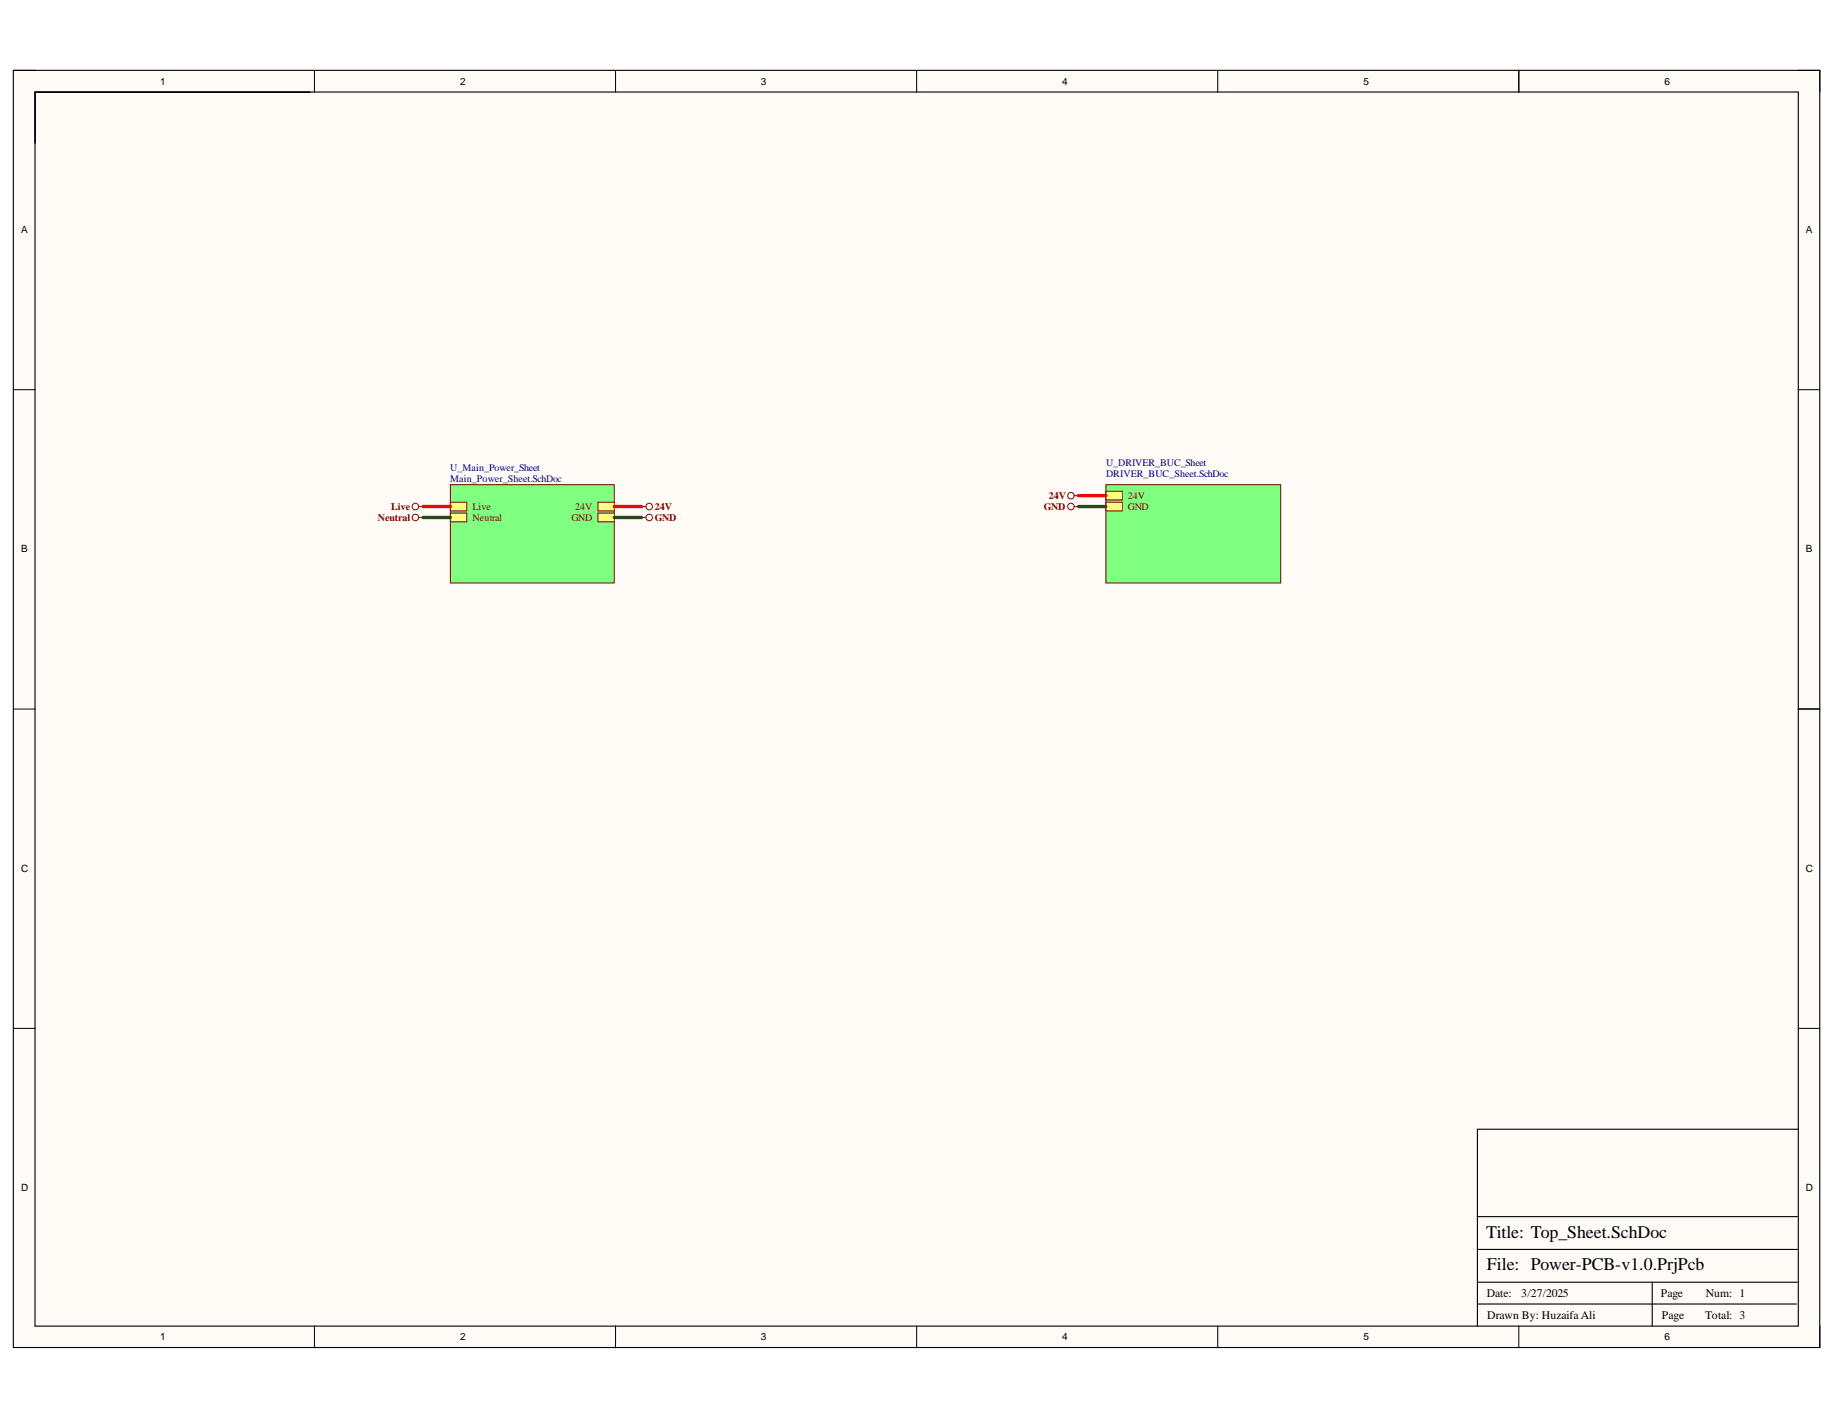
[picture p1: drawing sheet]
<svg xmlns="http://www.w3.org/2000/svg" width="279mm" height="216mm" viewBox="0 0 279 216" stroke-linecap="round" stroke-linejoin="round" font-family="sans-serif">
<g fill="#fffcf8">
<path d="M2 10.7h275v194.4h-275z" fill-rule="evenodd"/>
<path d="M5.4 14h268.2v187.7h-268.2z" fill-rule="evenodd"/>
</g>
<g fill="none" stroke="#000" stroke-width=".15">
<path d="M2 10.7h3.4M47.9 10.7v3.3M93.7 10.7v3.3M139.5 10.7v3.3M185.3 10.7v3.3M231.1 10.7v3.3M273.6 10.7h3.4v3.3M2 59.3h3.4M273.6 59.3h3.4M2 107.9h3.4M273.6 107.9h3.4M2 156.5h3.4"/>
<path d="M273.6 156.5h3.4M47.9 201.7v3.4M93.7 201.7v3.4M139.5 201.7v3.4M185.3 201.7v3.4M231.1 201.7v3.4M277 201.7v3.4"/>
</g>
<path d="M2 10.7h274.9v194.3h-274.9zM5.3 14h268.4v187.8h-268.4zM5.3 14h41.9M231.1 10.7v3.3M273.7 107.9h3.3M273.7 171.8h-48.9v29.9M224.8 198.4h48.6M224.8 195.1h48.7M224.8 190.1h48.7M224.8 185.1h48.7M251.4 195.1v6.6" fill="none" stroke="#000" stroke-width=".17"/>
<path d="M168.3 73.8h26.6v14.9h-26.6z" fill-rule="evenodd" fill="#80ff80"/>
<path d="M168.3 73.8h26.6v14.9h-26.6z" fill="none" stroke="#800000" stroke-width=".15"/>
<path d="M168.3 74.7h2.5v1.4h-2.5z" fill-rule="evenodd" fill="#ffff80"/>
<path d="M168.3 74.7h2.5v1.4h-2.5z" fill="none" stroke="#800000" stroke-width=".15"/>
<path d="M168.3 76.4h2.5v1.3h-2.5z" fill-rule="evenodd" fill="#ffff80"/>
<path d="M168.3 76.4h2.5v1.3h-2.5z" fill="none" stroke="#800000" stroke-width=".15"/>
<path d="M68.5 73.7h25v15h-25z" fill-rule="evenodd" fill="#80ff80"/>
<path d="M68.5 73.7h25v15h-25z" fill="none" stroke="#800000" stroke-width=".15"/>
<path d="M91 76.4h2.5v1.3h-2.5z" fill-rule="evenodd" fill="#ffff80"/>
<path d="M91 76.4h2.5v1.3h-2.5z" fill="none" stroke="#800000" stroke-width=".15"/>
<path d="M91 78.1h2.5v1.3h-2.5z" fill-rule="evenodd" fill="#ffff80"/>
<path d="M91 78.1h2.5v1.3h-2.5z" fill="none" stroke="#800000" stroke-width=".15"/>
<path d="M68.5 76.4h2.5v1.3h-2.5z" fill-rule="evenodd" fill="#ffff80"/>
<path d="M68.5 76.4h2.5v1.3h-2.5z" fill="none" stroke="#800000" stroke-width=".15"/>
<path d="M68.5 78.1h2.5v1.3h-2.5z" fill-rule="evenodd" fill="#ffff80"/>
<g fill="none" stroke="#800000" stroke-width=".15">
<path d="M68.5 78.1h2.5v1.3h-2.5z"/>
<circle cx="63.2" cy="78.7" r=".5"/>
<circle cx="63.2" cy="77.1" r=".5"/>
<circle cx="98.8" cy="78.7" r=".5"/>
<circle cx="98.8" cy="77.1" r=".5"/>
<circle cx="163" cy="75.4" r=".5"/>
<circle cx="163" cy="77.1" r=".5"/>
</g>
<path d="M63.7 77.1h.7M63.7 78.7h.7M97.6 77.1h.7M97.6 78.7h.7M163.5 77.1h.6M163.5 75.4h.6" fill="none" stroke="#800000" stroke-width=".17"/>
<path d="M64.4 78.7h4.1M93.5 78.7h4.1M164.1 77.1h4.2" fill="none" stroke="#274e13" stroke-width=".51"/>
<path d="M64.4 77.1h4.1M93.5 77.1h4.1M164.1 75.4h4.2" fill="none" stroke="#f00" stroke-width=".51"/>
<g font-size="2.7">
<text x="226.2" y="188.3">Title: Top_Sheet.SchDoc</text>
<text x="226.3" y="193.3">File: Power-PCB-v1.0.PrjPcb</text>
</g>
<g font-size="1.8">
<text x="226.3" y="197.4">Date:</text>
<text x="231.5" y="197.4">3/27/2025</text>
<text x="252.7" y="197.4">Page</text>
<text x="259.6" y="197.4">Num: 1</text>
<text x="226.3" y="200.7">Drawn By: Huzaifa Ali</text>
<text x="252.9" y="200.7">Page</text>
<text x="259.5" y="200.7">Total: 3</text>
</g>
<g font-size="1.5">
<text x="24.4" y="12.9">1</text>
<text x="70" y="12.9">2</text>
<text x="115.8" y="12.9">3</text>
<text x="161.6" y="12.9">4</text>
<text x="207.5" y="12.9">5</text>
<text x="253.3" y="12.9">6</text>
<text x="3.2" y="35.5">A</text>
<text x="274.8" y="35.5">A</text>
<text x="3.2" y="84.1">B</text>
<text x="274.8" y="84.1">B</text>
<text x="3.2" y="132.7">C</text>
<text x="274.8" y="132.7">C</text>
<text x="3.2" y="181.2">D</text>
<text x="274.8" y="181.2">D</text>
<text x="24.4" y="203.9">1</text>
<text x="70" y="203.9">2</text>
<text x="115.8" y="203.9">3</text>
<text x="161.6" y="203.9">4</text>
<text x="207.5" y="203.9">5</text>
<text x="253.3" y="203.9">6</text>
</g>
<g font-size="1.5" fill="#000080">
<text x="68.5" y="71.7">U_Main_Power_Sheet</text>
<text x="168.3" y="70.9">U_DRIVER_BUC_Sheet</text>
<text x="68.5" y="73.4">Main_Power_Sheet.SchDoc</text>
<text x="168.3" y="72.6">DRIVER_BUC_Sheet.SchDoc</text>
</g>
<g font-size="1.5" fill="#800000">
<text x="59.5" y="77.5">Live</text>
<text x="71.9" y="77.5">Live</text>
<text x="87.5" y="77.5">24V</text>
<text x="99.6" y="77.5">24V</text>
<text x="158.8" y="77.5">GND</text>
<text x="159.6" y="75.9">24V</text>
<text x="171.6" y="75.9">24V</text>
<text x="171.6" y="77.5">GND</text>
<text x="57.5" y="79.2">Neutral</text>
<text x="71.9" y="79.2">Neutral</text>
<text x="86.9" y="79.2">GND</text>
<text x="99.6" y="79.2">GND</text>
</g>
</svg>
